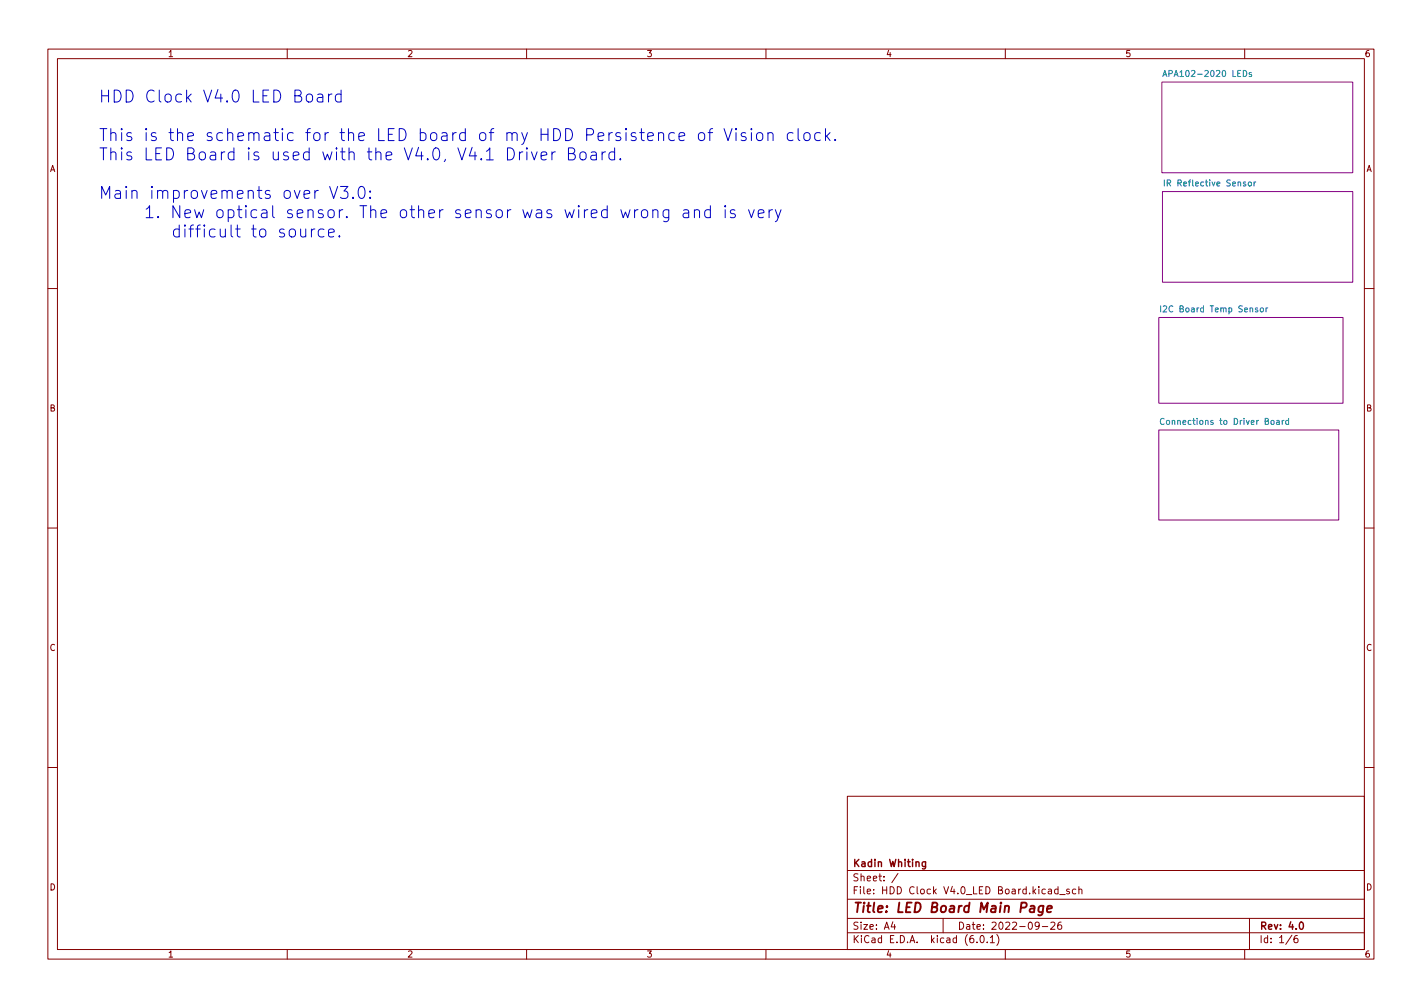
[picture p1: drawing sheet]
<svg xmlns="http://www.w3.org/2000/svg" width="297mm" height="210mm" viewBox="0 0 297 210" stroke-linecap="round" stroke-linejoin="round" font-family="sans-serif">
<g fill="none" stroke="#840000" stroke-width=".21">
<path d="M10 10.2h277v190.1h-277zM12 12.2h273v186.1h-273zM60 10.2v2M110 10.2v2M160 10.2v2M210 10.2v2M260 10.2v2M10 60.2h2M285 60.2h2M10 110.2h2M285 110.2h2M10 160.2h2"/>
<path d="M177 166.3h108v32h-108zM285 160.2h2M60 198.3v2M110 198.3v2M160 198.3v2M177 194.8h108M177 191.8h108M177 187.8h108M177 181.8h108M186.5 192.5l-.4 1h1M186.9 193v1M187.6 182.4l-1.3 1.9"/>
<path d="M197 191.8v3M204.1 196.7v.1M204.9 195.4l.2-.1a.8 .8 0 0 1 .5 .8 .8 .8 0 0 1-.5 .7 1 1 0 0 1-.2-1.4zM206.2 196.7v.1M206.9 195.8l.4-.5v1.5M206.9 196.8h.8M208.2 195.1a1.72 1.72 0 0 1 0 2.3M210 198.3v2M217.1 193.2l-.3 .3h-.3l-.3-.3 .2-.6 .4-.1 .2 .2a.99 .99 0 0 1-.4 1.3h-.2M217.7 193.5h1.2M219 185.7h.6v.9M219.5 192.7l.6-.2 .3 .5-1 1h1"/>
<path d="M219.6 186l-.5 .1-.2 .2 .2 .3h.5M221 185.7l-.4-.1-.3 .3 .1 .7h.6M221 185.1v1.5M221.4 186.8h1.1M221.6 192.5l-.4 .1a1.01 1.01 0 0 0 0 1.4l.5-.1 .1-.5-.3-.3-.4 .1-.2 .2M223.4 185.7l-.4-.1-.2 .2 .1 .3 .5 .1v.4h-.6M224.7 185.7l-.4-.1-.3 .3 .1 .7h.6M225.4 185.8l.2-.2 .3 .1 .1 .9M225.4 185.1v1.5M260 198.3v2M261 191.8v6.5M269.9 195.3l-1.3 1.9"/>
<path d="M271 195.3l-.4 .1a1.01 1.01 0 0 0 0 1.4l.5-.1 .1-.5-.3-.3h-.3l-.3 .3"/>
</g>
<path d="M193.3 179.9v1.2l-.2 .3h-.4M193.3 180l-.4-.1-.3 .3 .2 .7h.5M271.6 192.6l.2-.1a.8 .8 0 0 1 .5 .8 .8 .8 0 0 1-.5 .7 1 1 0 0 1-.2-1.4z" fill="none" stroke="#840000" stroke-width=".3"/>
<path d="M215.3 189.2h.7v1.3M216.1 189.6l-.7 .1a.4 .4 0 0 0-.3 .3 .4 .4 0 0 0 .2 .5l.7-.1M218 189.2a.66 .66 0 0 0-1 .3l-.1 .6 .1 .3h.8M218 189.1l-.2 1.6-.5 .4-.4-.1M218.7 189.8l1-.2v-.4h-.8l-.2 1 .2 .3 .6-.1" fill="none" stroke="#840000" stroke-width=".4"/>
<g fill="#fff" stroke="#fff" stroke-width=".21">
<path d="M242.7 17.1h39.9v19h-39.9z"/>
<path d="M242.1 66.3h38.4v17.9h-38.4z"/>
<path d="M242.1 89.8h37.6v18.8h-37.6z"/>
<path d="M242.8 40h39.8v18.9h-39.8z"/>
</g>
<path d="M242.7 17.1h39.9v19h-39.9zM242.8 40h39.8v18.9h-39.8zM242.1 66.3h38.4v17.9h-38.4zM242.1 89.8h37.6v18.8h-37.6z" fill="none" stroke="#840084" stroke-width=".21"/>
<g fill="none" stroke="#008484" stroke-width=".21">
<path d="M242.9 16l.4-1.3 .4 1.3M243 15.6h.6M261.4 15.2l-.3-.1-.2 .2 .1 .2 .4 .1v.3h-.5M243.2 37.6v1.2M260.8 38.1l.2-.1 .3 .1 .1 .5-.1 .2-.5-.1zM262 38v.8M262.3 38l-.3 .2M242.4 63.9v1.2M243 64l.5-.1 .2 .3-.8 .9h.8M263.4 64.3h.3l.2 .2v.4l-.2 .2-.5-.2zM264.5 64.3v.8M264.8 64.3l-.3 .2"/>
<path d="M243.2 87.5a.56 .56 0 0 0-.8 .5 .56 .56 0 0 0 .8 .5M266.7 87.8h.5v.8M267.2 88.1l-.6 .2 .2 .3h.4M267.8 87.8v.8M268.2 87.8l-.4 .2M269.2 87.8h-.4l-.2 .2 .1 .6h.5M269.2 87.4v1.2"/>
</g>
<g fill="none" stroke="#0000c2" stroke-width=".21">
<path d="M64.1 19.9a.68 .68 0 0 1 .7-.3 .68 .68 0 0 1 .5 .5v.7a.68 .68 0 0 1-.7 .5 .68 .68 0 0 1-.6-.5zM66.4 19.8l.2-.2 .7 .2 .1 1.5M68.6 19.6v1.7M69.3 19.6a.64 .64 0 0 0-.7 .5M71.2 19.8l-.7-.2-.4 .5v.7l.2 .4 .2 .1 .7-.1M71.2 18.8v2.5M67.4 20.2l-.8 .2a.49 .49 0 0 0-.4 .4 .49 .49 0 0 0 .4 .5l.8-.1M68.9 38.9l.8 2.5 .8-2.5M71.1 38.9h1.6l-.9 1a.68 .68 0 0 1 .9 .5v.6l-.3 .3-.9 .1-.4-.2M75.1 39.2a.6 .6 0 0 1 .6-.3 .6 .6 0 0 1 .4 .5 1.29 1.29 0 0 1-.7 2 1.52 1.52 0 0 1-.3-2.2zM77.3 39.9l.1 .1-.1 .1-.1-.1 .1-.1v.2M110.1 31.7v1.7"/>
<path d="M111 31.7l.6 1.7 .6-1.7M113 32.5l1.2-.2-.1-.5-.7-.1-.4 .4 .2 1.2 .2 .1 .7-.1M115.3 31.7v1.7M116 31.7a.64 .64 0 0 0-.7 .5M118.7 32.1h.9a.61 .61 0 0 0 .5-.6 .61 .61 0 0 0-.5-.6h-.9v2.5h1a.67 .67 0 0 0 .5-.7 .67 .67 0 0 0-.6-.6M121.2 32a.68 .68 0 0 1 .7-.3 .68 .68 0 0 1 .5 .5v.7a.68 .68 0 0 1-.6 .5 .68 .68 0 0 1-.7-.5zM123.5 31.8l.2-.1 .8 .1 .1 1.6M124.6 32.3l-.9 .1a.49 .49 0 0 0-.3 .5 .49 .49 0 0 0 .3 .5l.9-.1M125.8 31.7v1.7M126.5 31.7a.64 .64 0 0 0-.7 .5M128.4 31.8l-.7-.1-.5 .5v.7l.2 .4 .3 .1 .7-.1M128.4 30.9v2.5"/>
<path d="M129.6 33.1l.1 .2-.1 .1-.1-.1 .1-.2v.3M146.1 27.8a.68 .68 0 0 1 1.1 .4v.7a.68 .68 0 0 1-.7 .5 .68 .68 0 0 1-.6-.5v-.7zM147.9 27.7h1M148.9 26.9l-.5 .1-.1 .2v2.2M151.2 26.9l.9 2.5 .8-2.5M153.7 26.9l-.1 .1 .1 .1 .2-.1-.2-.1v.2M153.7 27.7v1.7M155.8 27.8l-.6-.1-.4 .3 .1 .4 .9 .2 .1 .3-.1 .3-.3 .2-.7-.2M157 26.9l-.2 .1 .2 .1 .1-.1-.1-.1v.2M157 27.7v1.7M158.2 27.9a.68 .68 0 0 1 .6-.2 .68 .68 0 0 1 .5 .5v.7a.68 .68 0 0 1-.6 .5 .68 .68 0 0 1-.7-.5zM160.4 27.9a.62 .62 0 0 1 1.1 .1v1.4"/>
<path d="M160.4 27.7v1.7M165.7 27.8l-.8-.1-.4 .5v.7l.2 .3 .2 .2 .8-.2M166.7 26.9v2.1l.4 .4M168.2 27.8a.68 .68 0 0 1 1 .4v.7a.68 .68 0 0 1-.6 .5 .68 .68 0 0 1-.7-.5v-.7zM171.4 27.8l-.7-.1-.5 .5v.7l.2 .3 .3 .2 .7-.2M172.4 26.9v2.5M172.7 28.4l.7 1M173.4 27.7l-1 .9M174.5 29.1l.1 .1-.1 .2-.2-.2 .2-.1v.3M52.6 47.8h.9M52.9 47v2.1l.1 .3 .5 .1M54.3 48.1a.68 .68 0 0 1 .7-.3 .68 .68 0 0 1 .5 .5v.7a.68 .68 0 0 1-.6 .5 .68 .68 0 0 1-.7-.5z"/>
<path d="M59.3 47.9l-.6-.1-.3 .4 .1 .3 .8 .3 .2 .2-.2 .4-.2 .1-.7-.1M60.5 48.1a.68 .68 0 0 1 .7-.3 .68 .68 0 0 1 .5 .5v.7a.68 .68 0 0 1-.6 .5 .68 .68 0 0 1-.7-.5zM62.8 47.8l.1 1.6a.68 .68 0 0 0 1-.2M63.9 47.8v1.7M65.1 47.8v1.7M65.8 47.8a.64 .64 0 0 0-.7 .5M67.7 47.9l-.7-.1-.5 .5v.7l.2 .4 .3 .1 .7-.1M68.6 48.6l1.2-.2-.1-.5-.7-.1-.4 .4 .1 1.2 .3 .1 .7-.1M70.9 49.2l.1 .2-.1 .1-.1-.1 .1-.2v.3M73.7 41.2l.2 .1-.2 .1-.1-.1 .1-.1v.2M77.3 41.2l.1 .1-.1 .1-.1-.1 .1-.1v.2M129.7 43.8l.5 1.7 .5-1.2 .4 1.2 .5-1.7"/>
<path d="M132.6 43.8v1.7M133.3 43.8a.64 .64 0 0 0-.7 .5M134.2 43.9a.68 .68 0 0 1 1.1 .4v.7a.68 .68 0 0 1-.7 .5 .68 .68 0 0 1-.6-.5v-.7zM136.4 44a.62 .62 0 0 1 1 .1v1.4M136.4 43.8v1.7M139.7 43.8v2a.68 .68 0 0 1-1.1 .4M139.7 43.9l-.7-.1-.5 .5v.7l.2 .3 .3 .2 .7-.2M142.8 43.9l.2-.1 .7 .1 .2 1.6M143.9 44.4l-.9 .1a.49 .49 0 0 0-.3 .5 .49 .49 0 0 0 .3 .5l.9-.2M145.1 44a.62 .62 0 0 1 1 .1v1.4M145.1 43.8v1.7M148.4 43.9l-.7-.1-.5 .5v.7l.2 .3 .3 .2 .7-.2"/>
<path d="M148.4 43v2.5M151.5 43l-.1 .1 .1 .1 .1-.1-.1-.1v.2M151.5 43.8v1.7M153.5 43.9l-.6-.1-.3 .3 .1 .4 .8 .2 .1 .3-.1 .3-.2 .2-.7-.2M156.4 43.8l.6 1.7 .6-1.7M158.4 44.6l1.2-.2-.1-.5-.8-.1-.3 .3 .1 1.2 .2 .2 .8-.2M160.7 43.8v1.7M161.4 43.8a.64 .64 0 0 0-.7 .5M162 43.8l.6 1.7M163.2 43.8l-.9 2.2-.3 .3"/>
</g>
<g font-size="3.5" fill="#0000c2">
<text x="20.6" y="21.4">HDD Clock V4.0 LED Board</text>
<text x="20.6" y="29.5">This is the schematic for the LED board of my HDD Persistence of Vision clock.</text>
<text x="20.6" y="33.5">This LED Board is used with the V4.0, V4.1 Driver Board.</text>
<text x="20.6" y="41.5">Main improvements over V3.0:</text>
<text x="21.5" y="45.6">1. New optical sensor. The other sensor was wired wrong and is very</text>
<text x="24.4" y="49.6">difficult to source.</text>
</g>
<text font-size="2.8" fill="#840000" x="178" y="190.6">Title: LED Board Main Page</text>
<g font-size="2.1" fill="#840000">
<text x="178" y="184">Sheet: /</text>
<text x="178" y="181">Kadin Whiting</text>
<text x="178" y="186.7">File: HDD Clock V4.0_LED Board.kicad_sch</text>
<text x="178" y="196.9">KiCad E.D.A. kicad (6.0.1)</text>
<text x="178" y="194.1">Size: A4</text>
<text x="200" y="194.1">Date: 2022-09-26</text>
<text x="263" y="194.1">Rev: 4.0</text>
<text x="263" y="196.9">Id: 1/6</text>
</g>
<g font-size="1.8" fill="#840000">
<text x="35" y="11.9">1</text>
<text x="85" y="11.9">2</text>
<text x="135" y="11.9">3</text>
<text x="185" y="11.9">4</text>
<text x="235" y="11.9">5</text>
<text x="285" y="11.9">6</text>
<text x="10.3" y="35.9">A</text>
<text x="285.3" y="35.9">A</text>
<text x="10.3" y="85.9">B</text>
<text x="285.3" y="85.9">B</text>
<text x="10.3" y="135.9">C</text>
<text x="285.3" y="135.9">C</text>
<text x="10.3" y="185.9">D</text>
<text x="285.3" y="185.9">D</text>
<text x="35" y="199.9">1</text>
<text x="85" y="199.9">2</text>
<text x="135" y="199.9">3</text>
<text x="185" y="199.9">4</text>
<text x="235" y="199.9">5</text>
<text x="285" y="199.9">6</text>
</g>
<g font-size="1.8" fill="#008484">
<text x="244.1" y="16">APA102-2020 LEDs</text>
<text x="244.1" y="38.9">IR Reflective Sensor</text>
<text x="243.5" y="65.2">I2C Board Temp Sensor</text>
<text x="243.8" y="88.7">Connections to Driver Board</text>
</g>
</svg>
